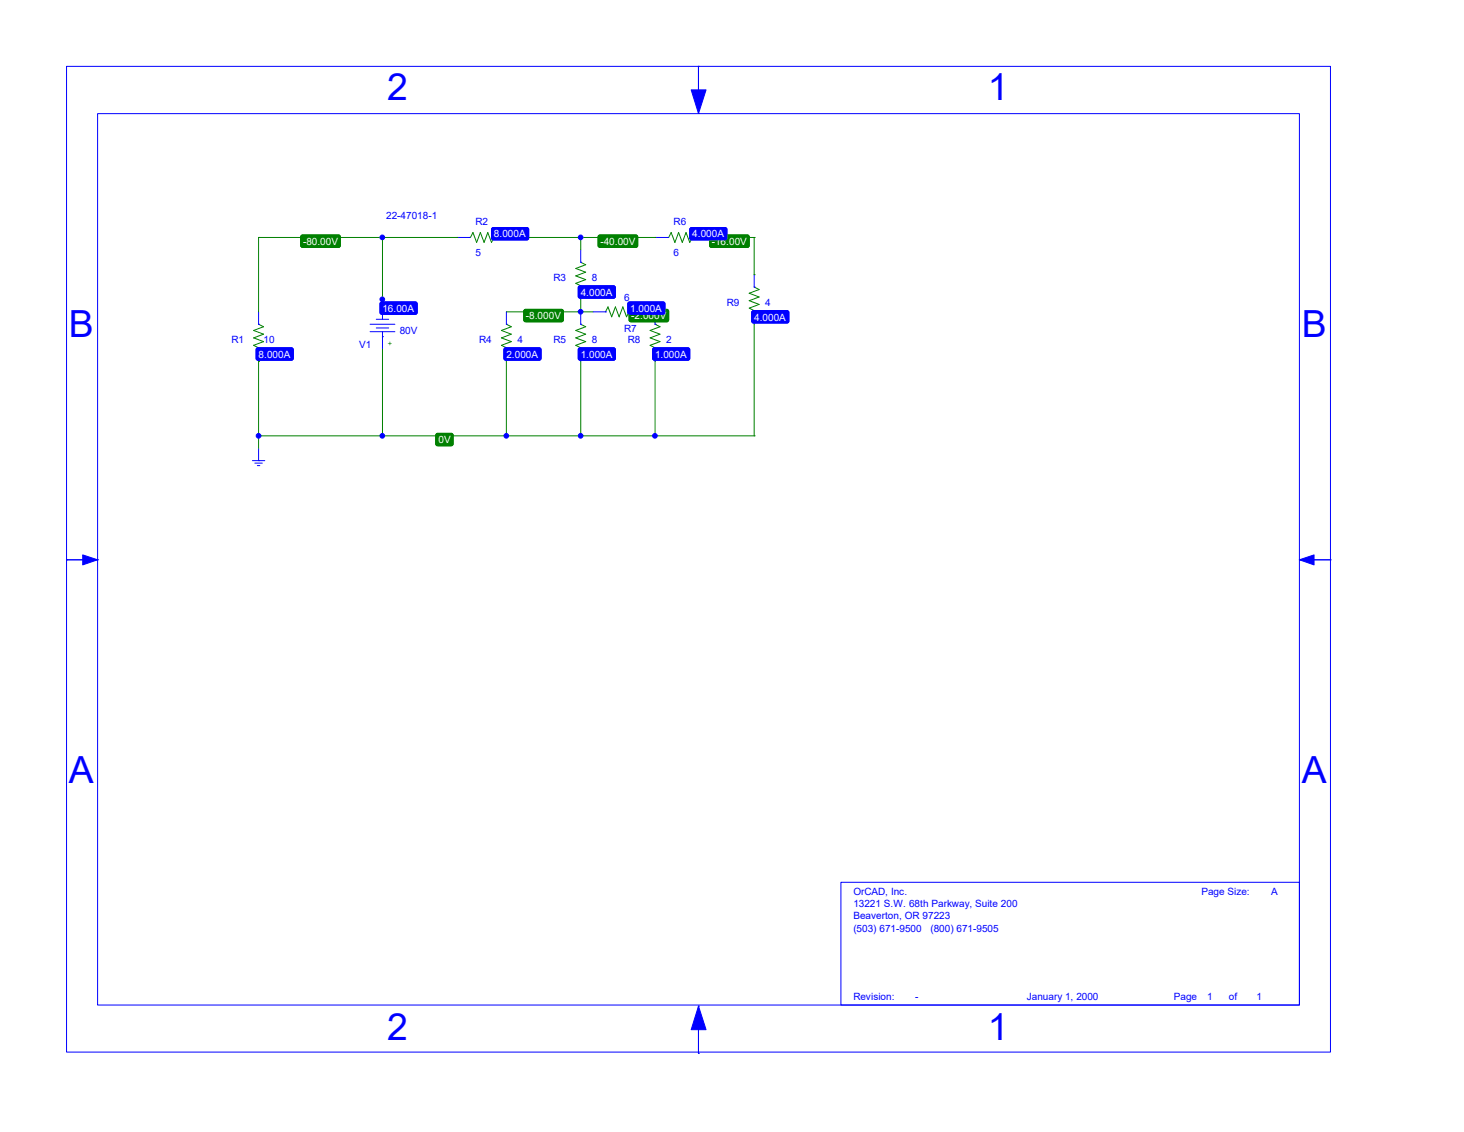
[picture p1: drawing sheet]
<svg xmlns="http://www.w3.org/2000/svg" width="279mm" height="216mm" viewBox="0 0 279 216" stroke-linecap="round" stroke-linejoin="round" font-family="sans-serif">
<g fill="none" stroke="#00f" stroke-width=".19">
<path d="M12.7 12.7h241.2v188h-241.2zM133.3 12.7h.1M133.3 12.7v8.9M18.6 21.7h229.4v170h-229.4zM133.3 21.6h.1M49.4 59.5v2.3M73 59.5h.1M73 57.1v3.8M87.2 45.3h2.3M89.5 45.3h.1M94.3 45.3h.1M94.3 45.3h2.3"/>
<path d="M96.6 59.5v2.3M110.8 50h.1M110.8 54.8h.1M110.8 47.7v2.3M110.8 54.8v2.3M110.8 59.5v2.3M113.2 59.5h2.4M115.6 59.5h.1M120.3 59.5h.1M120.3 59.5h2.4M125 45.3h2.4M125 59.5v2.3"/>
<path d="M127.4 45.3h.1M132.1 45.3h.1M132.1 45.3h2.4M143.9 54.8h.1M143.9 59.5h.1M143.9 52.4v2.4M143.9 59.5v2.3M49.4 61.8h.1M49.4 66.6h.1M49.4 66.6v2.3M70.6 61.8h4.8M70.6 63.3h4.8"/>
<path d="M71.8 62.6h2.4M71.8 60.9h2.4M73 64.2h.1M73 63.3v3.3M96.6 61.8h.1M96.6 66.6h.1M96.6 66.6v2.3M110.8 61.8h.1M110.8 66.6h.1M110.8 66.6v2.3M125 61.8h.1M125 66.6h.1"/>
<path d="M125 66.6v2.3M48.2 87.9h2.3M48.6 88.3h1.5M49.1 88.8h.5M49.4 87.9h.1M49.4 85.5v2.4M12.7 106.8h.1M18.6 106.8h.1M18.6 106.8h-5.9M248 106.8h5.9M248 106.8h.1M253.9 106.8h.1"/>
<path d="M160.5 168.3h87.5v23.4h-87.5zM133.3 191.9h.1M133.3 191.9v9M133.3 200.9h.1"/>
</g>
<g fill="#00f" stroke="#00f" stroke-width=".19">
<path d="M131.9 17.1h2.8l-1.4 4.5z"/>
<path d="M133.3 191.9l1.4 4.5h-2.8z"/>
<path d="M15.8 105.8l2.8 1-2.8 .9z"/>
<path d="M248 106.8l2.8-1v1.9z"/>
<path d="M49.1 66.4h6.7l.2 .3-.1 1.8-.3 .2h-6.5l-.2-.4v-1.6z" fill-rule="evenodd"/>
<path d="M72.7 57.6h6.7l.2 .3v1.9l-.3 .2-6.6-.1-.2-.3v-1.7z" fill-rule="evenodd"/>
<path d="M94 43.4h6.7l.2 .4v1.8l-.4 .2-6.5-.1-.2-.3v-1.6z" fill-rule="evenodd"/>
<path d="M110.5 54.6h6.8l.1 .3v1.8l-.3 .2-6.6-.1-.1-.3v-1.6z" fill-rule="evenodd"/>
<path d="M96.3 66.4h6.8l.2 .3-.1 1.8-.3 .2h-6.6l-.1-.4v-1.6z" fill-rule="evenodd"/>
<path d="M110.5 66.4h6.8l.1 .3v1.8l-.3 .2h-6.6l-.1-.4v-1.6z" fill-rule="evenodd"/>
<path d="M120 57.6h6.7l.2 .3v1.9l-.3 .2-6.6-.1-.2-.3v-1.7z" fill-rule="evenodd"/>
<path d="M124.7 66.4h6.8l.1 .3v1.8l-.3 .2h-6.6l-.2-.4v-1.6z" fill-rule="evenodd"/>
<path d="M131.8 43.4h6.8l.1 .4v1.8l-.3 .2-6.6-.1-.2-.3v-1.6z" fill-rule="evenodd"/>
<path d="M143.6 59.3h6.8l.2 .3-.1 1.8-.3 .2h-6.6l-.1-.3v-1.7z" fill-rule="evenodd"/>
<path d="M49.1 66.4h6.7l.2 .3-.1 1.8-.3 .2h-6.5l-.2-.4v-1.6z" fill-rule="evenodd"/>
<path d="M72.7 57.6h6.7l.2 .3v1.9l-.3 .2-6.6-.1-.2-.3v-1.7z" fill-rule="evenodd"/>
<path d="M94 43.4h6.7l.2 .4v1.8l-.4 .2-6.5-.1-.2-.3v-1.6z" fill-rule="evenodd"/>
<path d="M110.5 54.6h6.8l.1 .3v1.8l-.3 .2-6.6-.1-.1-.3v-1.6z" fill-rule="evenodd"/>
<path d="M96.3 66.4h6.8l.2 .3-.1 1.8-.3 .2h-6.6l-.1-.4v-1.6z" fill-rule="evenodd"/>
<path d="M110.5 66.4h6.8l.1 .3v1.8l-.3 .2h-6.6l-.1-.4v-1.6z" fill-rule="evenodd"/>
<path d="M120 57.6h6.7l.2 .3v1.9l-.3 .2-6.6-.1-.2-.3v-1.7z" fill-rule="evenodd"/>
<path d="M124.7 66.4h6.8l.1 .3v1.8l-.3 .2h-6.6l-.2-.4v-1.6z" fill-rule="evenodd"/>
<path d="M131.8 43.4h6.8l.1 .4v1.8l-.3 .2-6.6-.1-.2-.3v-1.6z" fill-rule="evenodd"/>
<path d="M143.6 59.3h6.8l.2 .3-.1 1.8-.3 .2h-6.6l-.1-.3v-1.7z" fill-rule="evenodd"/>
<circle cx="73" cy="45.3" r=".44"/>
<circle cx="73" cy="83.1" r=".44"/>
<circle cx="110.8" cy="59.5" r=".44"/>
<circle cx="110.8" cy="45.3" r=".44"/>
<circle cx="125" cy="83.1" r=".44"/>
<circle cx="110.8" cy="83.1" r=".44"/>
<circle cx="96.6" cy="83.1" r=".44"/>
<circle cx="49.3" cy="83.1" r=".44"/>
<circle cx="73" cy="57.1" r=".44"/>
</g>
<g fill="none" stroke="#008000" stroke-width=".19">
<path d="M49.4 45.3h.1M49.4 45.3v14.2M49.4 45.3h37.8M73 45.3h.1M73 57.1h.1M73 45.3v14.2M87.2 45.3h.1M89.5 45.3h.3l.5-1 .7 1.9 .7-1.9 .7 1.9 .7-1.9 .7 1.9 .5-.9M96.6 45.3h28.4M96.6 59.5h16.6M110.8 59.5h.1M110.8 45.3h.1"/>
<path d="M110.8 50l1 .5-1.9 .7 1.9 .7-1.9 .7 1.9 .7-1.9 .7 .9 .5v.3M110.8 45.3v2.4M110.8 57.1v2.4M115.6 59.5l.4-1 .7 1.9 .7-1.9 .8 1.9 .7-1.9 .7 1.9 .5-.9h.2M122.7 59.5h2.3M125 45.3h.1M125 59.5h.1M127.4 45.3h.2l.5-1 .7 1.9 .7-1.9 .7 1.9 .7-1.9 .7 1.9 .5-.9M134.5 45.3h9.4M143.9 45.3h.1M143.9 52.4h.1M143.9 54.8l1 .4-1.9 .7 1.9 .7-1.9 .8 1.9 .7-1.9 .7 .9 .4v.3"/>
<path d="M143.9 45.3v7.1M49.4 68.9h.1M49.4 61.8l.9 .5-1.9 .7 1.9 .7-1.9 .7 1.9 .8-1.9 .7 1 .4v.3M49.4 68.9v16.6M73 66.6v16.5M96.6 61.8l1 .5-1.9 .7 1.9 .7-1.9 .7 1.9 .8-1.9 .7 .9 .4v.3M96.6 68.9v14.2M110.8 61.8l1 .5-1.9 .7 1.9 .7-1.9 .7 1.9 .8-1.9 .7 .9 .4v.3M110.8 68.9v14.2M125 61.8l1 .5-1.9 .7 1.9 .7-1.9 .7 1.9 .8-1.9 .7 .9 .4v.3M125 68.9v14.2M143.9 61.8v21.3"/>
<path d="M49.4 83.1h.1M49.4 83.1h94.5M73 83.1h.1M96.6 83.1h.1M110.8 83.1h.1M125 83.1h.1M143.9 83.1h.1"/>
</g>
<g fill="#008000" stroke="#008000" stroke-width=".19">
<path d="M135.6 44.9h7.2l.2 .3-.1 1.8-.3 .2-7-.1-.2-.3v-1.6z" fill-rule="evenodd"/>
<path d="M100.1 59.1h7.2l.2 .3v1.8l-.3 .2-7.1-.1-.1-.3v-1.6z" fill-rule="evenodd"/>
<path d="M114.3 44.9h7.2l.2 .3v1.8l-.3 .2-7.1-.1-.2-.3v-1.6z" fill-rule="evenodd"/>
<path d="M120.2 59.1h7.2l.2 .3v1.8l-.3 .2-7.1-.1-.1-.3v-1.6z" fill-rule="evenodd"/>
<path d="M57.6 44.9h7.2l.2 .3-.1 1.8-.3 .2-7-.1-.2-.3v-1.6z" fill-rule="evenodd"/>
<path d="M83.3 82.7h3l.2 .3-.1 1.8-.3 .2h-2.8l-.1-.3v-1.7z" fill-rule="evenodd"/>
<path d="M135.6 44.9h7.2l.2 .3-.1 1.8-.3 .2-7-.1-.2-.3v-1.6z" fill-rule="evenodd"/>
<path d="M100.1 59.1h7.2l.2 .3v1.8l-.3 .2-7.1-.1-.1-.3v-1.6z" fill-rule="evenodd"/>
<path d="M114.3 44.9h7.2l.2 .3v1.8l-.3 .2-7.1-.1-.2-.3v-1.6z" fill-rule="evenodd"/>
<path d="M120.2 59.1h7.2l.2 .3v1.8l-.3 .2-7.1-.1-.1-.3v-1.6z" fill-rule="evenodd"/>
<path d="M57.6 44.9h7.2l.2 .3-.1 1.8-.3 .2-7-.1-.2-.3v-1.6z" fill-rule="evenodd"/>
<path d="M83.3 82.7h3l.2 .3-.1 1.8-.3 .2h-2.8l-.1-.3v-1.7z" fill-rule="evenodd"/>
</g>
<g font-size="7.1" fill="#00f">
<text x="73.9" y="19.1">2</text>
<text x="188.6" y="19.1">1</text>
<text x="13.2" y="64.2">B</text>
<text x="248.4" y="64.2">B</text>
<text x="13.2" y="149.4">A</text>
<text x="248.4" y="149.4">A</text>
<text x="73.9" y="198.4">2</text>
<text x="188.6" y="198.4">1</text>
</g>
<g font-size="1.9" fill="#00f">
<text x="73.7" y="41.8">22-47018-1</text>
<text x="90.7" y="42.9">R2</text>
<text x="128.6" y="42.9">R6</text>
<text x="90.7" y="48.9">5</text>
<text x="105.6" y="53.6">R3</text>
<text x="113" y="53.6">8</text>
<text x="128.6" y="48.9">6</text>
<text x="119.1" y="57.4">6</text>
<text x="138.7" y="58.3">R9</text>
<text x="146.1" y="58.3">4</text>
<text x="44.2" y="65.4">R1</text>
<text x="50.3" y="65.4">10</text>
<text x="76.3" y="63.8">80V</text>
<text x="91.4" y="65.4">R4</text>
<text x="98.8" y="65.4">4</text>
<text x="105.6" y="65.4">R5</text>
<text x="113" y="65.4">8</text>
<text x="119.1" y="63.2">R7</text>
<text x="119.8" y="65.4">R8</text>
<text x="127.1" y="65.4">2</text>
<text x="68.5" y="66.3">V1</text>
<text x="162.9" y="170.6">OrCAD, Inc.</text>
<text x="162.9" y="173">13221 S.W. 68th Parkway, Suite 200</text>
<text x="229.3" y="170.6">Page Size:</text>
<text x="242.6" y="170.6">A</text>
<text x="162.9" y="175.3">Beaverton, OR 97223</text>
<text x="162.9" y="177.7">(503) 671-9500</text>
<text x="177.6" y="177.7">(800) 671-9505</text>
<text x="162.9" y="190.7">Revision:</text>
<text x="174.7" y="190.7">-</text>
<text x="196" y="190.7">January 1, 2000</text>
<text x="224" y="190.7">Page</text>
<text x="230.4" y="190.7">1</text>
<text x="234.5" y="190.7">of</text>
<text x="239.8" y="190.7">1</text>
</g>
<g font-size="1.9" fill="#fff">
<text x="57.8" y="46.7">-80.00V</text>
<text x="94.3" y="45.3">8.000A</text>
<text x="114.6" y="46.7">-40.00V</text>
<text x="132.1" y="45.3">4.000A</text>
<text x="135.8" y="46.7">-16.00V</text>
<text x="73" y="59.5">16.00A</text>
<text x="110.8" y="56.4">4.000A</text>
<text x="120.3" y="59.5">1.000A</text>
<text x="100.4" y="60.9">-8.000V</text>
<text x="120.5" y="60.9">-2.000V</text>
<text x="143.9" y="61.2">4.000A</text>
<text x="49.4" y="68.3">8.000A</text>
<text x="96.6" y="68.3">2.000A</text>
<text x="110.8" y="68.3">1.000A</text>
<text x="125" y="68.3">1.000A</text>
<text x="83.7" y="84.6">0V</text>
</g>
<g font-size="1.4" fill="#008000">
<text x="73.9" y="58.9">-</text>
<text x="74" y="66">+</text>
</g>
</svg>
